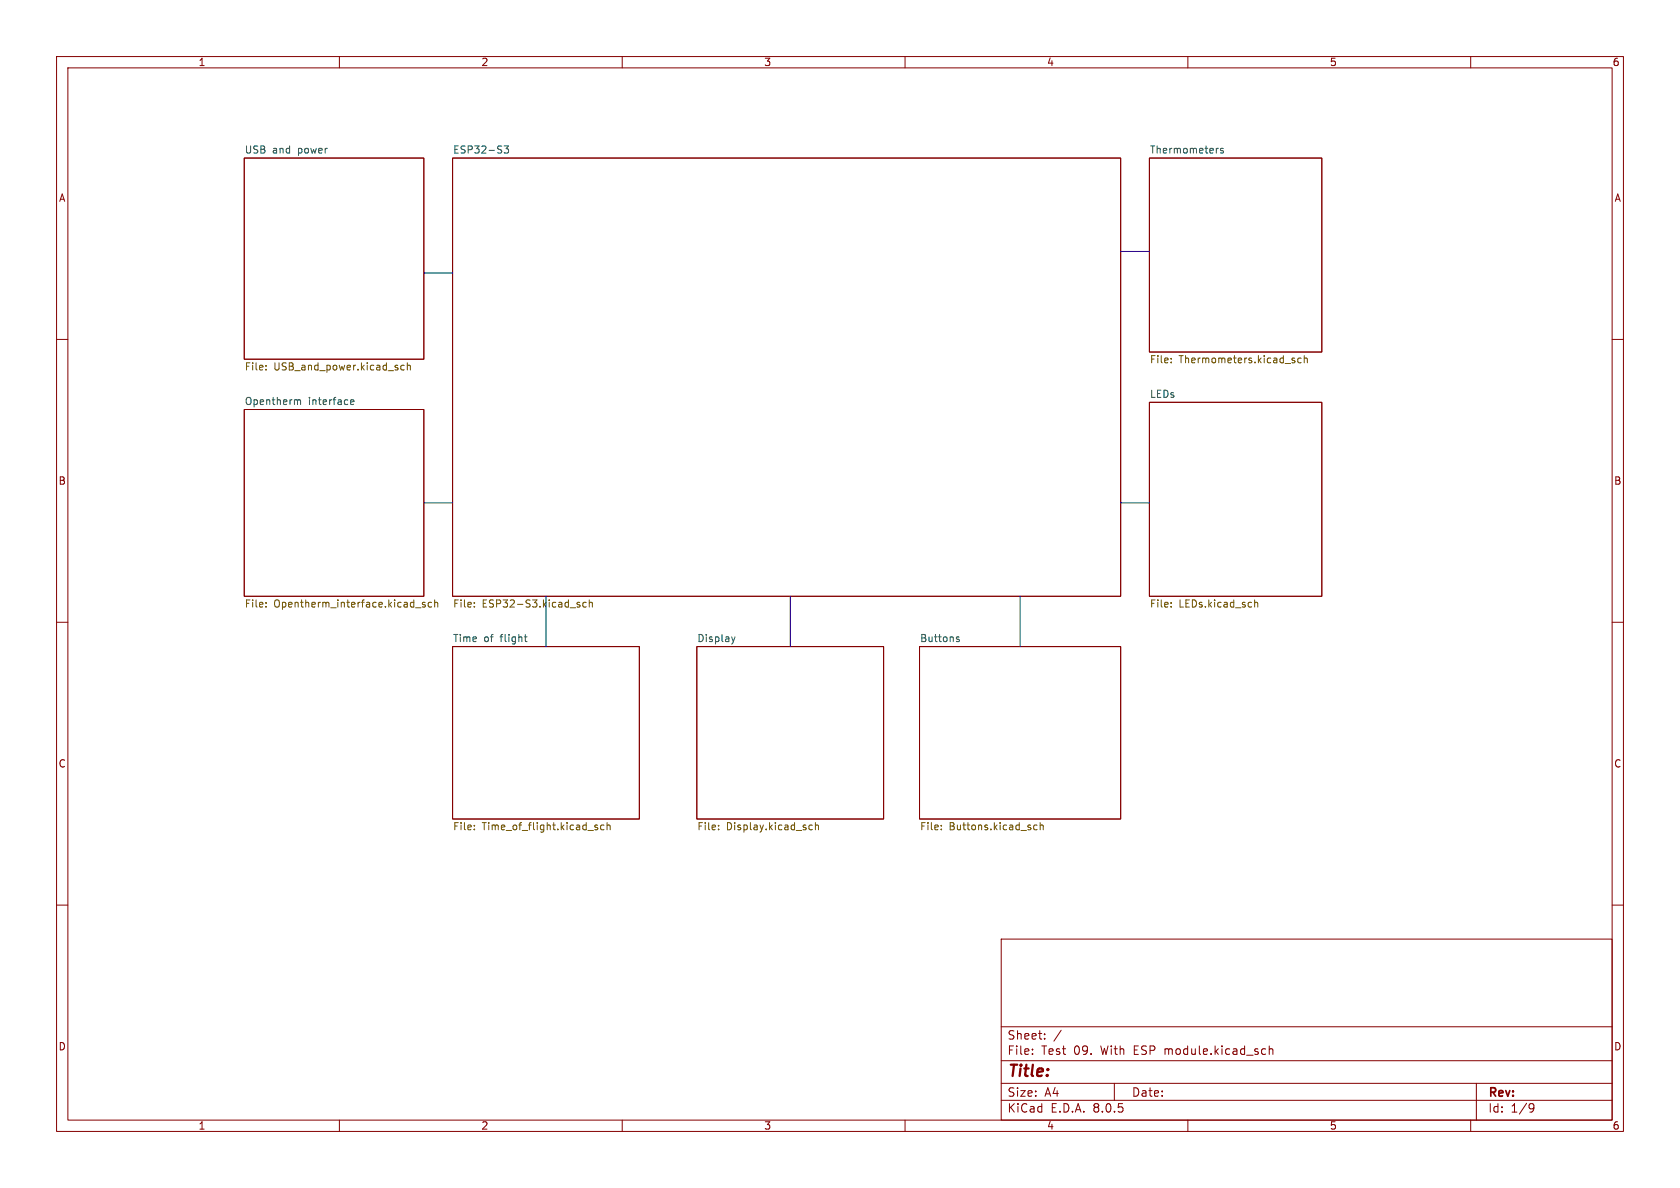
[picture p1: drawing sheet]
<svg xmlns="http://www.w3.org/2000/svg" width="297mm" height="210mm" viewBox="0 0 297 210" stroke-linecap="round" stroke-linejoin="round" font-family="sans-serif">
<g fill="none" stroke="#840000" stroke-width=".18">
<path d="M10 10h277v190h-277zM12 12h273v186h-273zM60 10v2M110 10v2M160 10v2M210 10v2M260 10v2M43.2 27.9h31.7v35.6h-31.7zM80 27.9h118.1v77.5h-118.1zM203.2 27.9h30.5v34.3h-30.5zM10 60h2M285 60h2"/>
<path d="M43.2 72.4h31.7v33h-31.7zM203.2 71.1h30.5v34.3h-30.5zM10 110h2M80 114.3h33v30.5h-33zM123.2 114.3h33v30.5h-33zM162.6 114.3h35.5v30.5h-35.5zM285 110h2M10 160h2M285 160h2M177 166h108v32h-108zM60 198v2M110 198v2"/>
<path d="M160 198v2M177 194.5h108M177 191.5h108M177 187.5h108M177 181.5h108M182.5 186.3v.1M182.5 185.5v.1M184.7 183.6v.1M184.7 182.8v.1M187.6 182.1l-1.3 2M197 191.5v3M210 198v2"/>
<path d="M223.6 185.4l.1 .1M223.7 186.3l-.1 .1M224.4 184.9v1.5M224.4 185.5l.2-.1 .4 .1v.9M260 198v2M261 191.5v6.5M270.6 195.1l.5 .1a.99 .99 0 0 1-.4 1.4h-.2M271.2 195.7l-.3 .3h-.3"/>
</g>
<g fill="none" stroke="#006464" stroke-width=".18">
<path d="M89.1 25.8h.8l-.4 .5 .3 .1v.5l-.1 .2-.6-.2M215.4 26.2l-.2 .1M216.2 26.3l-.3-.1-.1 .2v.2l.4 .1v.3h-.4M52.5 70.7l.1 .1M52.6 70.8v.7M52.6 70.8l.2-.1h.3v.8M62 71.1l.6-.1-.1-.3h-.4l-.1 .1v.7h.5M92.7 112.6h.5M92.9 113.2l.3 .2M129.3 112.6l.3 .8M129.6 113.4l-.1 .3M129.9 112.6l-.3 .8"/>
<path d="M169.1 112.8l.5 .4-.2 .2h-.3M169.6 112.6h-.3l-.2 .2"/>
</g>
<g fill="none" stroke="#725600" stroke-width=".18">
<path d="M47 65.3v.1M47 64.6v.1M71.5 64.6h-.4l-.2 .2 .1 .5h.5M72 64.7l.2-.1h.3l.1 .8M72 64.1v1.3M207 64v.1M207 63.4v.1M228.8 63.7l.1 .2-.1 .2M228.8 63.3l.1 .1M230 63.4l-.3-.1-.3 .2 .1 .6h.5M230.6 63.4l.2-.1 .3 .1v.7M230.6 62.9v1.2"/>
<path d="M47 106.5v.2M47 107.2v.1M73.5 107.4h.9M75.2 106.5h-.4l-.1 .2v.1l.5 .2v.3h-.5M76.3 106.5h-.4l-.2 .2 .1 .6h.5M76.8 106.6l.2-.1h.3l.1 .8M76.8 106v1.3M83.9 106.5v.2M83.9 107.2v.1M102.2 106.5h.3M102.2 106.9l.3 .1v.1l-.1 .2h-.3M103.6 106.5h-.3l-.3 .2 .2 .6h.4"/>
<path d="M104.2 106.6l.2-.1h.3v.8M104.2 106v1.3M207 106.5v.2M207 107.2v.1M221.8 106v1.3M221.8 106.6l.2-.1h.3l.1 .8M83.9 146.6v.1M83.9 145.9v.1M105.1 146.1l.6 .3-.2 .3-.4-.1M105.6 145.9l-.3-.1-.2 .2M106.8 145.9l-.4-.1-.2 .3 .1 .5h.5M107.3 146l.2-.2 .3 .1 .1 .8"/>
<path d="M107.3 145.4v1.3M127 146.6v.1M127 145.9v.1M143.1 146.6l.1 .1 .4-.1M143.6 145.9l-.4-.1-.1 .2M144.2 146l.1-.2 .3 .1 .1 .8M144.2 145.4v1.3M166.4 146.6v.1M166.4 145.9v.1M183.3 145.9l-.3-.1-.3 .3 .2 .5h.4M183.9 146l.2-.2 .3 .1v.8M183.9 145.4v1.3"/>
</g>
<path d="M74.9 48.3h5.1M198.1 44.5h5.1M74.9 88.9h5.1M198.1 88.9h5.1M96.5 105.4v8.9M139.7 105.4v8.9M180.3 105.4v8.9" fill="none" stroke="#0000c2" stroke-width=".18"/>
<text font-size="2.8" fill="#840000" x="178" y="190.9">Title:</text>
<g font-size="2.1" fill="#840000">
<text x="178" y="184">Sheet:</text>
<text x="178" y="186.7">File:</text>
<text x="184.1" y="186.7">Test</text>
<text x="189.9" y="186.7">09.</text>
<text x="194.8" y="186.7">With</text>
<text x="200.7" y="186.7">ESP module.kicad_sch</text>
<text x="178" y="196.9">KiCad</text>
<text x="178" y="194.1">Size:</text>
<text x="184.7" y="194.1">A4</text>
<text x="185.7" y="196.9">E.D.A.</text>
<text x="193.3" y="196.9">8.0.5</text>
<text x="200" y="194.1">Date:</text>
<text x="263" y="194.3">Rev:</text>
<text x="263" y="196.9">Id:</text>
<text x="267.1" y="196.9">1/9</text>
</g>
<g font-size="1.8" fill="#840000">
<text x="35" y="11.9">1</text>
<text x="85" y="11.9">2</text>
<text x="135" y="11.9">3</text>
<text x="185" y="11.9">4</text>
<text x="235" y="11.9">5</text>
<text x="285" y="11.9">6</text>
<text x="10.3" y="35.9">A</text>
<text x="285.3" y="35.9">A</text>
<text x="10.3" y="85.9">B</text>
<text x="285.3" y="85.9">B</text>
<text x="10.3" y="135.9">C</text>
<text x="285.3" y="135.9">C</text>
<text x="10.3" y="185.9">D</text>
<text x="285.3" y="185.9">D</text>
<text x="35" y="199.9">1</text>
<text x="85" y="199.9">2</text>
<text x="135" y="199.9">3</text>
<text x="185" y="199.9">4</text>
<text x="235" y="199.9">5</text>
<text x="285" y="199.9">6</text>
</g>
<g font-size="1.8" fill="#006464">
<text x="43.2" y="27.2">USB</text>
<text x="48.2" y="27.2">and</text>
<text x="52.8" y="27.2">power</text>
<text x="80" y="27.2">ESP32-S3</text>
<text x="203.2" y="27.2">Thermometers</text>
<text x="43.2" y="71.7">Opentherm</text>
<text x="54.5" y="71.7">interface</text>
<text x="203.2" y="70.4">LEDs</text>
<text x="80" y="113.6">Time</text>
<text x="85.5" y="113.6">of</text>
<text x="88.6" y="113.6">flight</text>
<text x="123.2" y="113.6">Display</text>
<text x="162.6" y="113.6">Buttons</text>
</g>
<g font-size="1.8" fill="#725600">
<text x="43.2" y="65.8">File:</text>
<text x="48.4" y="65.8">USB_and_power.kicad_sch</text>
<text x="203.2" y="64.5">File:</text>
<text x="208.4" y="64.5">Thermometers.kicad_sch</text>
<text x="43.2" y="107.7">File:</text>
<text x="48.4" y="107.7">Opentherm_interface.kicad_sch</text>
<text x="80" y="107.7">File:</text>
<text x="85.2" y="107.7">ESP32-S3.kicad_sch</text>
<text x="203.2" y="107.7">File:</text>
<text x="208.4" y="107.7">LEDs.kicad_sch</text>
<text x="80" y="147.1">File:</text>
<text x="85.2" y="147.1">Time_of_flight.kicad_sch</text>
<text x="123.2" y="147.1">File:</text>
<text x="128.4" y="147.1">Display.kicad_sch</text>
<text x="162.6" y="147.1">File:</text>
<text x="167.8" y="147.1">Buttons.kicad_sch</text>
</g>
</svg>
